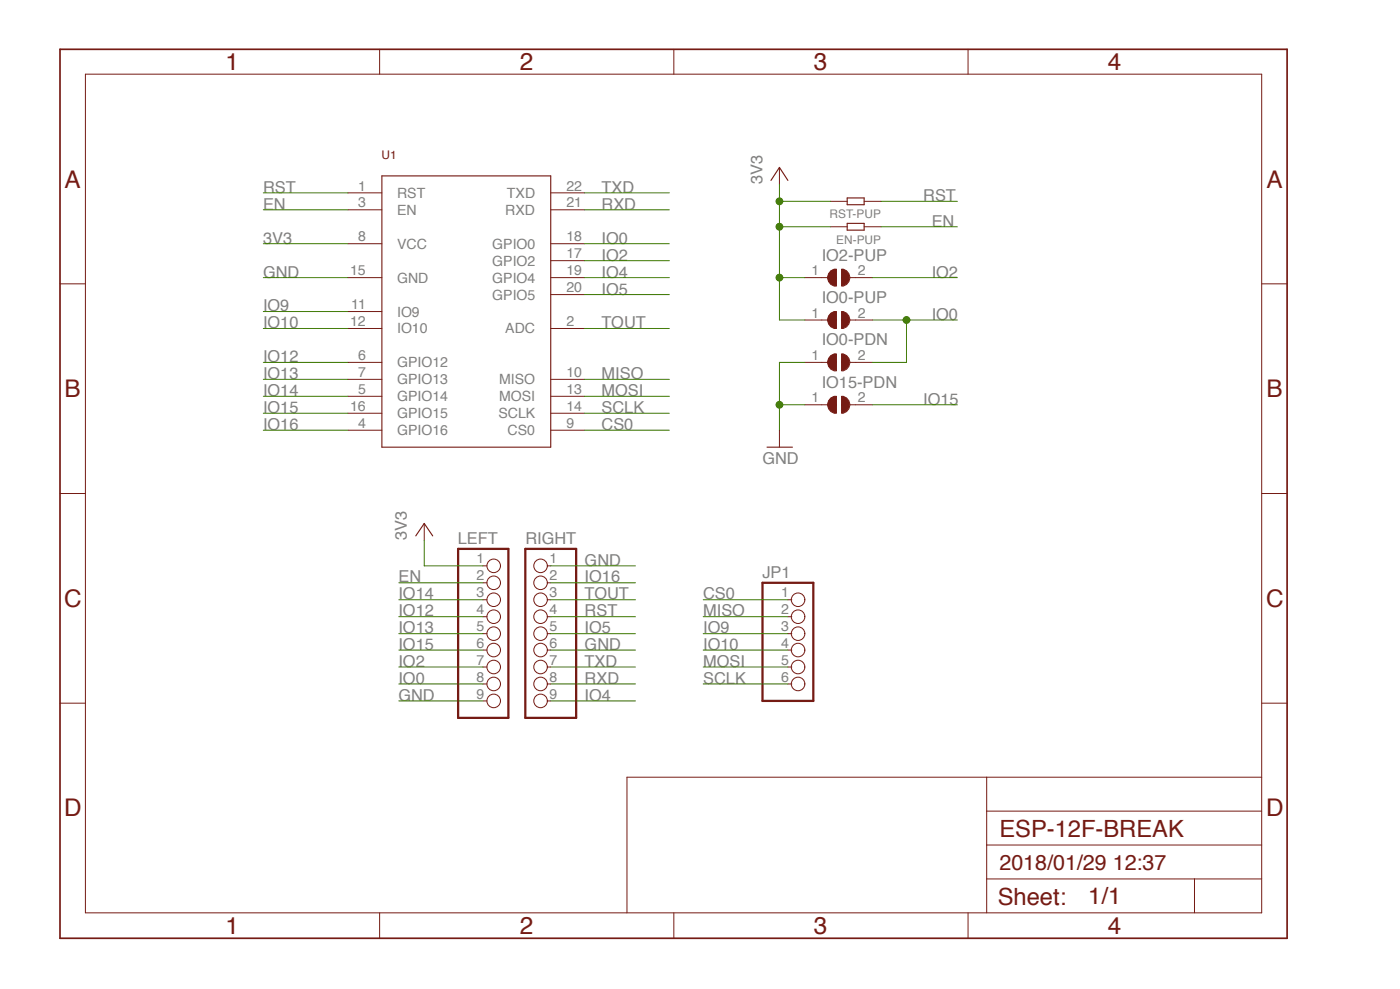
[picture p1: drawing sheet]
<?xml version="1.0" encoding="utf-8"?>
<!DOCTYPE eagle SYSTEM "eagle.dtd">
<eagle version="6.6.0">
<drawing>
<settings>
<setting alwaysvectorfont="no"/>
<setting verticaltext="up"/>
</settings>
<grid distance="0.1" unitdist="inch" unit="inch" style="lines" multiple="1" display="no" altdistance="0.01" altunitdist="inch" altunit="inch"/>
<schematic xreflabel="%F%N/%S.%C%R" xrefpart="/%S.%C%R">
<libraries>
<library name="pinhead">
<symbols>
<symbol name="PINHD9">
<wire x1="-6.35" y1="-12.7" x2="1.27" y2="-12.7" width="0.4064" layer="94"/>
<wire x1="1.27" y1="-12.7" x2="1.27" y2="12.7" width="0.4064" layer="94"/>
<wire x1="1.27" y1="12.7" x2="-6.35" y2="12.7" width="0.4064" layer="94"/>
<wire x1="-6.35" y1="12.7" x2="-6.35" y2="-12.7" width="0.4064" layer="94"/>
<text x="-6.35" y="13.335" size="1.778" layer="95">&gt;NAME</text>
<text x="-6.35" y="-15.24" size="1.778" layer="96">&gt;VALUE</text>
<pin name="1" x="-2.54" y="10.16" visible="pad" length="short" direction="pas" function="dot"/>
<pin name="2" x="-2.54" y="7.62" visible="pad" length="short" direction="pas" function="dot"/>
<pin name="3" x="-2.54" y="5.08" visible="pad" length="short" direction="pas" function="dot"/>
<pin name="4" x="-2.54" y="2.54" visible="pad" length="short" direction="pas" function="dot"/>
<pin name="5" x="-2.54" y="0" visible="pad" length="short" direction="pas" function="dot"/>
<pin name="6" x="-2.54" y="-2.54" visible="pad" length="short" direction="pas" function="dot"/>
<pin name="7" x="-2.54" y="-5.08" visible="pad" length="short" direction="pas" function="dot"/>
<pin name="8" x="-2.54" y="-7.62" visible="pad" length="short" direction="pas" function="dot"/>
<pin name="9" x="-2.54" y="-10.16" visible="pad" length="short" direction="pas" function="dot"/>
</symbol>
<symbol name="PINHD6">
<wire x1="-6.35" y1="-7.62" x2="1.27" y2="-7.62" width="0.4064" layer="94"/>
<wire x1="1.27" y1="-7.62" x2="1.27" y2="10.16" width="0.4064" layer="94"/>
<wire x1="1.27" y1="10.16" x2="-6.35" y2="10.16" width="0.4064" layer="94"/>
<wire x1="-6.35" y1="10.16" x2="-6.35" y2="-7.62" width="0.4064" layer="94"/>
<text x="-6.35" y="10.795" size="1.778" layer="95">&gt;NAME</text>
<text x="-6.35" y="-10.16" size="1.778" layer="96">&gt;VALUE</text>
<pin name="1" x="-2.54" y="7.62" visible="pad" length="short" direction="pas" function="dot"/>
<pin name="2" x="-2.54" y="5.08" visible="pad" length="short" direction="pas" function="dot"/>
<pin name="3" x="-2.54" y="2.54" visible="pad" length="short" direction="pas" function="dot"/>
<pin name="4" x="-2.54" y="0" visible="pad" length="short" direction="pas" function="dot"/>
<pin name="5" x="-2.54" y="-2.54" visible="pad" length="short" direction="pas" function="dot"/>
<pin name="6" x="-2.54" y="-5.08" visible="pad" length="short" direction="pas" function="dot"/>
</symbol>
</symbols>
<devicesets>
<deviceset name="PINHD-1X9" prefix="JP" uservalue="yes">
<gates>
<gate name="A" symbol="PINHD9" x="0" y="0"/>
</gates>
<devices>
<device name="" package="1X09">
<connects>
<connect gate="A" pin="1" pad="1"/>
<connect gate="A" pin="2" pad="2"/>
<connect gate="A" pin="3" pad="3"/>
<connect gate="A" pin="4" pad="4"/>
<connect gate="A" pin="5" pad="5"/>
<connect gate="A" pin="6" pad="6"/>
<connect gate="A" pin="7" pad="7"/>
<connect gate="A" pin="8" pad="8"/>
<connect gate="A" pin="9" pad="9"/>
</connects>
<technologies>
<technology name=""/>
</technologies>
</device>
<device name="/90" package="1X09/90">
<connects>
<connect gate="A" pin="1" pad="1"/>
<connect gate="A" pin="2" pad="2"/>
<connect gate="A" pin="3" pad="3"/>
<connect gate="A" pin="4" pad="4"/>
<connect gate="A" pin="5" pad="5"/>
<connect gate="A" pin="6" pad="6"/>
<connect gate="A" pin="7" pad="7"/>
<connect gate="A" pin="8" pad="8"/>
<connect gate="A" pin="9" pad="9"/>
</connects>
<technologies>
<technology name=""/>
</technologies>
</device>
</devices>
</deviceset>
<deviceset name="PINHD-1X6" prefix="JP" uservalue="yes">
<gates>
<gate name="A" symbol="PINHD6" x="0" y="-2.54"/>
</gates>
<devices>
<device name="" package="1X06">
<connects>
<connect gate="A" pin="1" pad="1"/>
<connect gate="A" pin="2" pad="2"/>
<connect gate="A" pin="3" pad="3"/>
<connect gate="A" pin="4" pad="4"/>
<connect gate="A" pin="5" pad="5"/>
<connect gate="A" pin="6" pad="6"/>
</connects>
<technologies>
<technology name=""/>
</technologies>
</device>
<device name="/90" package="1X06/90">
<connects>
<connect gate="A" pin="1" pad="1"/>
<connect gate="A" pin="2" pad="2"/>
<connect gate="A" pin="3" pad="3"/>
<connect gate="A" pin="4" pad="4"/>
<connect gate="A" pin="5" pad="5"/>
<connect gate="A" pin="6" pad="6"/>
</connects>
<technologies>
<technology name=""/>
</technologies>
</device>
</devices>
</deviceset>
</devicesets>
</library>
<library name="supply1">
<symbols>
<symbol name="GND">
<wire x1="-1.905" y1="0" x2="1.905" y2="0" width="0.254" layer="94"/>
<text x="-2.54" y="-2.54" size="1.778" layer="96">&gt;VALUE</text>
<pin name="GND" x="0" y="2.54" visible="off" length="short" direction="sup" rot="R270"/>
</symbol>
<symbol name="VCC">
<wire x1="1.27" y1="-1.905" x2="0" y2="0" width="0.254" layer="94"/>
<wire x1="0" y1="0" x2="-1.27" y2="-1.905" width="0.254" layer="94"/>
<text x="-2.54" y="-2.54" size="1.778" layer="96" rot="R90">&gt;VALUE</text>
<pin name="VCC" x="0" y="-2.54" visible="off" length="short" direction="sup" rot="R90"/>
</symbol>
</symbols>
<devicesets>
<deviceset name="GND" prefix="GND">
<gates>
<gate name="1" symbol="GND" x="0" y="0"/>
</gates>
<devices>
<device name="">
<technologies>
<technology name=""/>
</technologies>
</device>
</devices>
</deviceset>
<deviceset name="VCC" prefix="P+">
<gates>
<gate name="VCC" symbol="VCC" x="0" y="0"/>
</gates>
<devices>
<device name="">
<technologies>
<technology name=""/>
</technologies>
</device>
</devices>
</deviceset>
</devicesets>
</library>
<library name="Seeed-Resistor">
<symbols>
<symbol name="RES">
<wire x1="-1.27" y1="0.508" x2="1.27" y2="0.508" width="0.254" layer="94"/>
<wire x1="1.27" y1="0.508" x2="1.27" y2="-0.508" width="0.254" layer="94"/>
<wire x1="1.27" y1="-0.508" x2="-1.27" y2="-0.508" width="0.254" layer="94"/>
<wire x1="-1.27" y1="-0.508" x2="-1.27" y2="0.508" width="0.254" layer="94"/>
<text x="-3.81" y="1.27" size="1.27" layer="95" ratio="10">&gt;NAME</text>
<text x="-3.81" y="-2.54" size="1.27" layer="96" ratio="10">&gt;VALUE</text>
<pin name="1" x="-3.81" y="0" visible="off" length="short" direction="pas" swaplevel="1"/>
<pin name="2" x="3.81" y="0" visible="off" length="short" direction="pas" swaplevel="1" rot="R180"/>
</symbol>
</symbols>
<devicesets>
<deviceset name="SMD-RES-10K-1%-1/8W(0805)">
<gates>
<gate name="G$1" symbol="RES" x="0" y="0"/>
</gates>
<devices>
<device name="" package="R0805">
<connects>
<connect gate="G$1" pin="1" pad="1"/>
<connect gate="G$1" pin="2" pad="2"/>
</connects>
<technologies>
<technology name="">
<attribute name="MPN" value="RC0805FR-0710KL" constant="no"/>
<attribute name="VALUE" value="10K"/>
</technology>
</technologies>
</device>
</devices>
</deviceset>
</devicesets>
</library>
<library name="jumper">
<symbols>
<symbol name="SJ">
<wire x1="0.381" y1="0.635" x2="0.381" y2="-0.635" width="1.27" layer="94" curve="-180" cap="flat"/>
<wire x1="-0.381" y1="-0.635" x2="-0.381" y2="0.635" width="1.27" layer="94" curve="-180" cap="flat"/>
<wire x1="2.54" y1="0" x2="1.651" y2="0" width="0.1524" layer="94"/>
<wire x1="-2.54" y1="0" x2="-1.651" y2="0" width="0.1524" layer="94"/>
<text x="-2.54" y="2.54" size="1.778" layer="95">&gt;NAME</text>
<text x="-2.54" y="-3.81" size="1.778" layer="96">&gt;VALUE</text>
<pin name="2" x="5.08" y="0" visible="pad" length="short" direction="pas" swaplevel="1" rot="R180"/>
<pin name="1" x="-5.08" y="0" visible="pad" length="short" direction="pas" swaplevel="1"/>
</symbol>
</symbols>
<devicesets>
<deviceset name="SJ" prefix="SJ" uservalue="yes">
<gates>
<gate name="1" symbol="SJ" x="0" y="0"/>
</gates>
<devices>
<device name="" package="SJ">
<connects>
<connect gate="1" pin="1" pad="1"/>
<connect gate="1" pin="2" pad="2"/>
</connects>
<technologies>
<technology name=""/>
</technologies>
</device>
<device name="W" package="SJW">
<connects>
<connect gate="1" pin="1" pad="1"/>
<connect gate="1" pin="2" pad="2"/>
</connects>
<technologies>
<technology name=""/>
</technologies>
</device>
</devices>
</deviceset>
</devicesets>
</library>
<library name="Seeed-OPL-2017-01-Sensor-camilo">
<symbols>
<symbol name="ESP-12F">
<pin name="RST" x="-17.78" y="17.78" length="middle"/>
<pin name="ADC" x="17.78" y="-2.54" length="middle" rot="R180"/>
<pin name="EN" x="-17.78" y="15.24" length="middle"/>
<pin name="GPIO16" x="-17.78" y="-17.78" length="middle"/>
<pin name="GPIO14" x="-17.78" y="-12.7" length="middle"/>
<pin name="GPIO12" x="-17.78" y="-7.62" length="middle"/>
<pin name="GPIO13" x="-17.78" y="-10.16" length="middle"/>
<pin name="VCC" x="-17.78" y="10.16" length="middle"/>
<pin name="CS0" x="17.78" y="-17.78" length="middle" rot="R180"/>
<pin name="MISO" x="17.78" y="-10.16" length="middle" rot="R180"/>
<pin name="IO9" x="-17.78" y="0" length="middle"/>
<pin name="IO10" x="-17.78" y="-2.54" length="middle"/>
<pin name="MOSI" x="17.78" y="-12.7" length="middle" rot="R180"/>
<pin name="SCLK" x="17.78" y="-15.24" length="middle" rot="R180"/>
<pin name="GND" x="-17.78" y="5.08" length="middle"/>
<pin name="GPIO15" x="-17.78" y="-15.24" length="middle"/>
<pin name="GPIO2" x="17.78" y="7.62" length="middle" rot="R180"/>
<pin name="GPIO0" x="17.78" y="10.16" length="middle" rot="R180"/>
<pin name="GPIO4" x="17.78" y="5.08" length="middle" rot="R180"/>
<pin name="GPIO5" x="17.78" y="2.54" length="middle" rot="R180"/>
<pin name="RXD" x="17.78" y="15.24" length="middle" rot="R180"/>
<pin name="TXD" x="17.78" y="17.78" length="middle" rot="R180"/>
<wire x1="-12.7" y1="20.32" x2="-12.7" y2="-20.32" width="0.254" layer="94"/>
<wire x1="-12.7" y1="-20.32" x2="12.7" y2="-20.32" width="0.254" layer="94"/>
<wire x1="12.7" y1="-20.32" x2="12.7" y2="20.32" width="0.254" layer="94"/>
<wire x1="12.7" y1="20.32" x2="-12.7" y2="20.32" width="0.254" layer="94"/>
<text x="-12.7" y="22.86" size="1.27" layer="94" ratio="11">&gt;NAME</text>
<text x="-12.7" y="-22.86" size="1.27" layer="94" ratio="11">&gt;VALUE</text>
</symbol>
</symbols>
<devicesets>
<deviceset name="ESP-12F" prefix="U" uservalue="yes">
<gates>
<gate name="G$1" symbol="ESP-12F" x="0" y="0"/>
</gates>
<devices>
<device name="" package="ESP-12F">
<connects>
<connect gate="G$1" pin="ADC" pad="2"/>
<connect gate="G$1" pin="CS0" pad="9"/>
<connect gate="G$1" pin="EN" pad="3"/>
<connect gate="G$1" pin="GND" pad="15"/>
<connect gate="G$1" pin="GPIO0" pad="18"/>
<connect gate="G$1" pin="GPIO12" pad="6"/>
<connect gate="G$1" pin="GPIO13" pad="7"/>
<connect gate="G$1" pin="GPIO14" pad="5"/>
<connect gate="G$1" pin="GPIO15" pad="16"/>
<connect gate="G$1" pin="GPIO16" pad="4"/>
<connect gate="G$1" pin="GPIO2" pad="17"/>
<connect gate="G$1" pin="GPIO4" pad="19"/>
<connect gate="G$1" pin="GPIO5" pad="20"/>
<connect gate="G$1" pin="IO10" pad="12"/>
<connect gate="G$1" pin="IO9" pad="11"/>
<connect gate="G$1" pin="MISO" pad="10"/>
<connect gate="G$1" pin="MOSI" pad="13"/>
<connect gate="G$1" pin="RST" pad="1"/>
<connect gate="G$1" pin="RXD" pad="21"/>
<connect gate="G$1" pin="SCLK" pad="14"/>
<connect gate="G$1" pin="TXD" pad="22"/>
<connect gate="G$1" pin="VCC" pad="8"/>
</connects>
<technologies>
<technology name=""/>
</technologies>
</device>
</devices>
</deviceset>
</devicesets>
</library>
<library name="frames">
<symbols>
<symbol name="A5L-LOC">
<wire x1="85.09" y1="3.81" x2="85.09" y2="24.13" width="0.1016" layer="94"/>
<wire x1="85.09" y1="24.13" x2="139.065" y2="24.13" width="0.1016" layer="94"/>
<wire x1="139.065" y1="24.13" x2="180.34" y2="24.13" width="0.1016" layer="94"/>
<wire x1="170.18" y1="3.81" x2="170.18" y2="8.89" width="0.1016" layer="94"/>
<wire x1="170.18" y1="8.89" x2="180.34" y2="8.89" width="0.1016" layer="94"/>
<wire x1="170.18" y1="8.89" x2="139.065" y2="8.89" width="0.1016" layer="94"/>
<wire x1="139.065" y1="8.89" x2="139.065" y2="3.81" width="0.1016" layer="94"/>
<wire x1="139.065" y1="8.89" x2="139.065" y2="13.97" width="0.1016" layer="94"/>
<wire x1="139.065" y1="13.97" x2="180.34" y2="13.97" width="0.1016" layer="94"/>
<wire x1="139.065" y1="13.97" x2="139.065" y2="19.05" width="0.1016" layer="94"/>
<wire x1="139.065" y1="19.05" x2="180.34" y2="19.05" width="0.1016" layer="94"/>
<wire x1="139.065" y1="19.05" x2="139.065" y2="24.13" width="0.1016" layer="94"/>
<text x="140.97" y="15.24" size="2.54" layer="94">&gt;DRAWING_NAME</text>
<text x="140.97" y="10.16" size="2.286" layer="94">&gt;LAST_DATE_TIME</text>
<text x="154.305" y="5.08" size="2.54" layer="94">&gt;SHEET</text>
<text x="140.716" y="4.953" size="2.54" layer="94">Sheet:</text>
<frame x1="0" y1="0" x2="184.15" y2="133.35" columns="4" rows="4" layer="94"/>
</symbol>
</symbols>
<devicesets>
<deviceset name="DINA5_L" prefix="FRAME" uservalue="yes">
<gates>
<gate name="G$1" symbol="A5L-LOC" x="0" y="0"/>
</gates>
<devices>
<device name="">
<technologies>
<technology name=""/>
</technologies>
</device>
</devices>
</deviceset>
</devicesets>
</library>
</libraries>
<attributes>
</attributes>
<variantdefs>
</variantdefs>
<classes>
<class number="0" name="default" width="0" drill="0">
</class>
</classes>
<parts>
<part name="LEFT" library="pinhead" deviceset="PINHD-1X9" device=""/>
<part name="RIGHT" library="pinhead" deviceset="PINHD-1X9" device=""/>
<part name="RST-PUP" library="Seeed-Resistor" deviceset="SMD-RES-10K-1%-1/8W(0805)" device="" value="10K"/>
<part name="EN-PUP" library="Seeed-Resistor" deviceset="SMD-RES-10K-1%-1/8W(0805)" device="" value="10K"/>
<part name="P+2" library="supply1" deviceset="VCC" device="" value="3V3"/>
<part name="P+3" library="supply1" deviceset="VCC" device="" value="3V3"/>
<part name="IO2-PUP" library="jumper" deviceset="SJ" device=""/>
<part name="IO0-PUP" library="jumper" deviceset="SJ" device=""/>
<part name="IO0-PDN" library="jumper" deviceset="SJ" device=""/>
<part name="IO15-PDN" library="jumper" deviceset="SJ" device=""/>
<part name="GND2" library="supply1" deviceset="GND" device=""/>
<part name="U1" library="Seeed-OPL-2017-01-Sensor-camilo" deviceset="ESP-12F" device=""/>
<part name="JP1" library="pinhead" deviceset="PINHD-1X6" device=""/>
<part name="FRAME1" library="frames" deviceset="DINA5_L" device=""/>
</parts>
<sheets>
<sheet>
<plain>
</plain>
<instances>
<instance part="LEFT" gate="A" x="66.04" y="45.72"/>
<instance part="RIGHT" gate="A" x="71.12" y="45.72" rot="MR0"/>
<instance part="RST-PUP" gate="G$1" x="119.38" y="110.49" smashed="yes" rot="R180">
<attribute name="NAME" x="123.19" y="109.22" size="1.27" layer="95" ratio="10" rot="R180"/>
</instance>
<instance part="EN-PUP" gate="G$1" x="119.38" y="106.68" smashed="yes" rot="R180">
<attribute name="NAME" x="123.19" y="105.41" size="1.27" layer="95" ratio="10" rot="R180"/>
</instance>
<instance part="P+2" gate="VCC" x="54.61" y="62.23"/>
<instance part="P+3" gate="VCC" x="107.95" y="115.57"/>
<instance part="IO2-PUP" gate="1" x="116.84" y="99.06"/>
<instance part="IO0-PUP" gate="1" x="116.84" y="92.71"/>
<instance part="IO0-PDN" gate="1" x="116.84" y="86.36"/>
<instance part="IO15-PDN" gate="1" x="116.84" y="80.01"/>
<instance part="GND2" gate="1" x="107.95" y="73.66"/>
<instance part="U1" gate="G$1" x="60.96" y="93.98"/>
<instance part="JP1" gate="A" x="111.76" y="43.18"/>
<instance part="FRAME1" gate="G$1" x="0" y="0"/>
</instances>
<busses>
</busses>
<nets>
<net name="3V3" class="0">
<segment>
<pinref part="LEFT" gate="A" pin="1"/>
<wire x1="63.5" y1="55.88" x2="54.61" y2="55.88" width="0.1524" layer="91"/>
<wire x1="54.61" y1="55.88" x2="54.61" y2="59.69" width="0.1524" layer="91"/>
<pinref part="P+2" gate="VCC" pin="VCC"/>
</segment>
<segment>
<pinref part="EN-PUP" gate="G$1" pin="2"/>
<pinref part="P+3" gate="VCC" pin="VCC"/>
<wire x1="115.57" y1="106.68" x2="107.95" y2="106.68" width="0.1524" layer="91"/>
<wire x1="107.95" y1="106.68" x2="107.95" y2="110.49" width="0.1524" layer="91"/>
<pinref part="RST-PUP" gate="G$1" pin="2"/>
<wire x1="107.95" y1="110.49" x2="107.95" y2="113.03" width="0.1524" layer="91"/>
<wire x1="115.57" y1="110.49" x2="107.95" y2="110.49" width="0.1524" layer="91"/>
<junction x="107.95" y="110.49"/>
<pinref part="IO2-PUP" gate="1" pin="1"/>
<wire x1="111.76" y1="99.06" x2="107.95" y2="99.06" width="0.1524" layer="91"/>
<wire x1="107.95" y1="99.06" x2="107.95" y2="106.68" width="0.1524" layer="91"/>
<pinref part="IO0-PUP" gate="1" pin="1"/>
<wire x1="111.76" y1="92.71" x2="107.95" y2="92.71" width="0.1524" layer="91"/>
<wire x1="107.95" y1="92.71" x2="107.95" y2="99.06" width="0.1524" layer="91"/>
<junction x="107.95" y="106.68"/>
<junction x="107.95" y="99.06"/>
</segment>
<segment>
<pinref part="U1" gate="G$1" pin="VCC"/>
<wire x1="43.18" y1="104.14" x2="30.48" y2="104.14" width="0.1524" layer="91"/>
<label x="30.48" y="104.14" size="1.778" layer="95"/>
</segment>
</net>
<net name="EN" class="0">
<segment>
<pinref part="LEFT" gate="A" pin="2"/>
<wire x1="63.5" y1="53.34" x2="50.8" y2="53.34" width="0.1524" layer="91"/>
<label x="50.8" y="53.34" size="1.778" layer="95"/>
</segment>
<segment>
<pinref part="EN-PUP" gate="G$1" pin="1"/>
<wire x1="123.19" y1="106.68" x2="134.62" y2="106.68" width="0.1524" layer="91"/>
<label x="130.81" y="106.68" size="1.778" layer="95"/>
</segment>
<segment>
<pinref part="U1" gate="G$1" pin="EN"/>
<wire x1="43.18" y1="109.22" x2="30.48" y2="109.22" width="0.1524" layer="91"/>
<label x="30.48" y="109.22" size="1.778" layer="95"/>
</segment>
</net>
<net name="IO14" class="0">
<segment>
<pinref part="LEFT" gate="A" pin="3"/>
<wire x1="63.5" y1="50.8" x2="50.8" y2="50.8" width="0.1524" layer="91"/>
<label x="50.8" y="50.8" size="1.778" layer="95"/>
</segment>
<segment>
<pinref part="U1" gate="G$1" pin="GPIO14"/>
<wire x1="43.18" y1="81.28" x2="30.48" y2="81.28" width="0.1524" layer="91"/>
<label x="30.48" y="81.28" size="1.778" layer="95"/>
</segment>
</net>
<net name="IO12" class="0">
<segment>
<pinref part="LEFT" gate="A" pin="4"/>
<wire x1="63.5" y1="48.26" x2="50.8" y2="48.26" width="0.1524" layer="91"/>
<label x="50.8" y="48.26" size="1.778" layer="95"/>
</segment>
<segment>
<pinref part="U1" gate="G$1" pin="GPIO12"/>
<wire x1="43.18" y1="86.36" x2="30.48" y2="86.36" width="0.1524" layer="91"/>
<label x="30.48" y="86.36" size="1.778" layer="95"/>
</segment>
</net>
<net name="IO13" class="0">
<segment>
<pinref part="LEFT" gate="A" pin="5"/>
<wire x1="63.5" y1="45.72" x2="50.8" y2="45.72" width="0.1524" layer="91"/>
<label x="50.8" y="45.72" size="1.778" layer="95"/>
</segment>
<segment>
<pinref part="U1" gate="G$1" pin="GPIO13"/>
<wire x1="43.18" y1="83.82" x2="30.48" y2="83.82" width="0.1524" layer="91"/>
<label x="30.48" y="83.82" size="1.778" layer="95"/>
</segment>
</net>
<net name="IO15" class="0">
<segment>
<pinref part="LEFT" gate="A" pin="6"/>
<wire x1="63.5" y1="43.18" x2="50.8" y2="43.18" width="0.1524" layer="91"/>
<label x="50.8" y="43.18" size="1.778" layer="95"/>
</segment>
<segment>
<pinref part="IO15-PDN" gate="1" pin="2"/>
<wire x1="121.92" y1="80.01" x2="134.62" y2="80.01" width="0.1524" layer="91"/>
<label x="129.54" y="80.01" size="1.778" layer="95"/>
</segment>
<segment>
<pinref part="U1" gate="G$1" pin="GPIO15"/>
<wire x1="43.18" y1="78.74" x2="30.48" y2="78.74" width="0.1524" layer="91"/>
<label x="30.48" y="78.74" size="1.778" layer="95"/>
</segment>
</net>
<net name="IO2" class="0">
<segment>
<pinref part="LEFT" gate="A" pin="7"/>
<wire x1="63.5" y1="40.64" x2="50.8" y2="40.64" width="0.1524" layer="91"/>
<label x="50.8" y="40.64" size="1.778" layer="95"/>
</segment>
<segment>
<pinref part="IO2-PUP" gate="1" pin="2"/>
<wire x1="121.92" y1="99.06" x2="134.62" y2="99.06" width="0.1524" layer="91"/>
<label x="130.81" y="99.06" size="1.778" layer="95"/>
</segment>
<segment>
<pinref part="U1" gate="G$1" pin="GPIO2"/>
<wire x1="78.74" y1="101.6" x2="91.44" y2="101.6" width="0.1524" layer="91"/>
<label x="81.28" y="101.6" size="1.778" layer="95"/>
</segment>
</net>
<net name="IO0" class="0">
<segment>
<pinref part="LEFT" gate="A" pin="8"/>
<wire x1="63.5" y1="38.1" x2="50.8" y2="38.1" width="0.1524" layer="91"/>
<label x="50.8" y="38.1" size="1.778" layer="95"/>
</segment>
<segment>
<pinref part="IO0-PUP" gate="1" pin="2"/>
<wire x1="121.92" y1="92.71" x2="127" y2="92.71" width="0.1524" layer="91"/>
<pinref part="IO0-PDN" gate="1" pin="2"/>
<wire x1="127" y1="92.71" x2="134.62" y2="92.71" width="0.1524" layer="91"/>
<wire x1="121.92" y1="86.36" x2="127" y2="86.36" width="0.1524" layer="91"/>
<wire x1="127" y1="86.36" x2="127" y2="92.71" width="0.1524" layer="91"/>
<junction x="127" y="92.71"/>
<label x="130.81" y="92.71" size="1.778" layer="95"/>
</segment>
<segment>
<pinref part="U1" gate="G$1" pin="GPIO0"/>
<wire x1="78.74" y1="104.14" x2="91.44" y2="104.14" width="0.1524" layer="91"/>
<label x="81.28" y="104.14" size="1.778" layer="95"/>
</segment>
</net>
<net name="GND" class="0">
<segment>
<pinref part="LEFT" gate="A" pin="9"/>
<wire x1="63.5" y1="35.56" x2="50.8" y2="35.56" width="0.1524" layer="91"/>
<label x="50.8" y="35.56" size="1.778" layer="95"/>
</segment>
<segment>
<pinref part="RIGHT" gate="A" pin="1"/>
<wire x1="73.66" y1="55.88" x2="86.36" y2="55.88" width="0.1524" layer="91"/>
<label x="78.74" y="55.88" size="1.778" layer="95"/>
</segment>
<segment>
<pinref part="RIGHT" gate="A" pin="6"/>
<wire x1="73.66" y1="43.18" x2="86.36" y2="43.18" width="0.1524" layer="91"/>
<label x="78.74" y="43.18" size="1.778" layer="95"/>
</segment>
<segment>
<pinref part="IO15-PDN" gate="1" pin="1"/>
<pinref part="GND2" gate="1" pin="GND"/>
<wire x1="111.76" y1="80.01" x2="107.95" y2="80.01" width="0.1524" layer="91"/>
<wire x1="107.95" y1="80.01" x2="107.95" y2="76.2" width="0.1524" layer="91"/>
<pinref part="IO0-PDN" gate="1" pin="1"/>
<wire x1="111.76" y1="86.36" x2="107.95" y2="86.36" width="0.1524" layer="91"/>
<wire x1="107.95" y1="86.36" x2="107.95" y2="80.01" width="0.1524" layer="91"/>
<junction x="107.95" y="80.01"/>
</segment>
<segment>
<pinref part="U1" gate="G$1" pin="GND"/>
<wire x1="43.18" y1="99.06" x2="30.48" y2="99.06" width="0.1524" layer="91"/>
<label x="30.48" y="99.06" size="1.778" layer="95"/>
</segment>
</net>
<net name="IO16" class="0">
<segment>
<pinref part="RIGHT" gate="A" pin="2"/>
<wire x1="73.66" y1="53.34" x2="86.36" y2="53.34" width="0.1524" layer="91"/>
<label x="78.74" y="53.34" size="1.778" layer="95"/>
</segment>
<segment>
<pinref part="U1" gate="G$1" pin="GPIO16"/>
<wire x1="43.18" y1="76.2" x2="30.48" y2="76.2" width="0.1524" layer="91"/>
<label x="30.48" y="76.2" size="1.778" layer="95"/>
</segment>
</net>
<net name="TOUT" class="0">
<segment>
<pinref part="RIGHT" gate="A" pin="3"/>
<wire x1="73.66" y1="50.8" x2="86.36" y2="50.8" width="0.1524" layer="91"/>
<label x="78.74" y="50.8" size="1.778" layer="95"/>
</segment>
<segment>
<pinref part="U1" gate="G$1" pin="ADC"/>
<wire x1="78.74" y1="91.44" x2="91.44" y2="91.44" width="0.1524" layer="91"/>
<label x="81.28" y="91.44" size="1.778" layer="95"/>
</segment>
</net>
<net name="RST" class="0">
<segment>
<pinref part="RIGHT" gate="A" pin="4"/>
<wire x1="73.66" y1="48.26" x2="86.36" y2="48.26" width="0.1524" layer="91"/>
<label x="78.74" y="48.26" size="1.778" layer="95"/>
</segment>
<segment>
<pinref part="RST-PUP" gate="G$1" pin="1"/>
<wire x1="123.19" y1="110.49" x2="134.62" y2="110.49" width="0.1524" layer="91"/>
<label x="129.54" y="110.49" size="1.778" layer="95"/>
</segment>
<segment>
<pinref part="U1" gate="G$1" pin="RST"/>
<wire x1="43.18" y1="111.76" x2="30.48" y2="111.76" width="0.1524" layer="91"/>
<label x="30.48" y="111.76" size="1.778" layer="95"/>
</segment>
</net>
<net name="IO5" class="0">
<segment>
<pinref part="RIGHT" gate="A" pin="5"/>
<wire x1="73.66" y1="45.72" x2="86.36" y2="45.72" width="0.1524" layer="91"/>
<label x="78.74" y="45.72" size="1.778" layer="95"/>
</segment>
<segment>
<pinref part="U1" gate="G$1" pin="GPIO5"/>
<wire x1="78.74" y1="96.52" x2="91.44" y2="96.52" width="0.1524" layer="91"/>
<label x="81.28" y="96.52" size="1.778" layer="95"/>
</segment>
</net>
<net name="TXD" class="0">
<segment>
<pinref part="RIGHT" gate="A" pin="7"/>
<wire x1="73.66" y1="40.64" x2="86.36" y2="40.64" width="0.1524" layer="91"/>
<label x="78.74" y="40.64" size="1.778" layer="95"/>
</segment>
<segment>
<pinref part="U1" gate="G$1" pin="TXD"/>
<wire x1="78.74" y1="111.76" x2="91.44" y2="111.76" width="0.1524" layer="91"/>
<label x="81.28" y="111.76" size="1.778" layer="95"/>
</segment>
</net>
<net name="RXD" class="0">
<segment>
<pinref part="RIGHT" gate="A" pin="8"/>
<wire x1="73.66" y1="38.1" x2="86.36" y2="38.1" width="0.1524" layer="91"/>
<label x="78.74" y="38.1" size="1.778" layer="95"/>
</segment>
<segment>
<pinref part="U1" gate="G$1" pin="RXD"/>
<wire x1="78.74" y1="109.22" x2="91.44" y2="109.22" width="0.1524" layer="91"/>
<label x="81.28" y="109.22" size="1.778" layer="95"/>
</segment>
</net>
<net name="IO4" class="0">
<segment>
<pinref part="RIGHT" gate="A" pin="9"/>
<wire x1="73.66" y1="35.56" x2="86.36" y2="35.56" width="0.1524" layer="91"/>
<label x="78.74" y="35.56" size="1.778" layer="95"/>
</segment>
<segment>
<pinref part="U1" gate="G$1" pin="GPIO4"/>
<wire x1="78.74" y1="99.06" x2="91.44" y2="99.06" width="0.1524" layer="91"/>
<label x="81.28" y="99.06" size="1.778" layer="95"/>
</segment>
</net>
<net name="IO9" class="0">
<segment>
<pinref part="U1" gate="G$1" pin="IO9"/>
<wire x1="43.18" y1="93.98" x2="30.48" y2="93.98" width="0.1524" layer="91"/>
<label x="30.48" y="93.98" size="1.778" layer="95"/>
</segment>
<segment>
<pinref part="JP1" gate="A" pin="3"/>
<wire x1="109.22" y1="45.72" x2="96.52" y2="45.72" width="0.1524" layer="91"/>
<label x="96.52" y="45.72" size="1.778" layer="95"/>
</segment>
</net>
<net name="IO10" class="0">
<segment>
<pinref part="U1" gate="G$1" pin="IO10"/>
<wire x1="43.18" y1="91.44" x2="30.48" y2="91.44" width="0.1524" layer="91"/>
<label x="30.48" y="91.44" size="1.778" layer="95"/>
</segment>
<segment>
<pinref part="JP1" gate="A" pin="4"/>
<wire x1="109.22" y1="43.18" x2="96.52" y2="43.18" width="0.1524" layer="91"/>
<label x="96.52" y="43.18" size="1.778" layer="95"/>
</segment>
</net>
<net name="MISO" class="0">
<segment>
<pinref part="U1" gate="G$1" pin="MISO"/>
<wire x1="78.74" y1="83.82" x2="91.44" y2="83.82" width="0.1524" layer="91"/>
<label x="81.28" y="83.82" size="1.778" layer="95"/>
</segment>
<segment>
<pinref part="JP1" gate="A" pin="2"/>
<wire x1="109.22" y1="48.26" x2="96.52" y2="48.26" width="0.1524" layer="91"/>
<label x="96.52" y="48.26" size="1.778" layer="95"/>
</segment>
</net>
<net name="MOSI" class="0">
<segment>
<pinref part="U1" gate="G$1" pin="MOSI"/>
<wire x1="78.74" y1="81.28" x2="91.44" y2="81.28" width="0.1524" layer="91"/>
<label x="81.28" y="81.28" size="1.778" layer="95"/>
</segment>
<segment>
<pinref part="JP1" gate="A" pin="5"/>
<wire x1="109.22" y1="40.64" x2="96.52" y2="40.64" width="0.1524" layer="91"/>
<label x="96.52" y="40.64" size="1.778" layer="95"/>
</segment>
</net>
<net name="SCLK" class="0">
<segment>
<pinref part="U1" gate="G$1" pin="SCLK"/>
<wire x1="78.74" y1="78.74" x2="91.44" y2="78.74" width="0.1524" layer="91"/>
<label x="81.28" y="78.74" size="1.778" layer="95"/>
</segment>
<segment>
<pinref part="JP1" gate="A" pin="6"/>
<wire x1="109.22" y1="38.1" x2="96.52" y2="38.1" width="0.1524" layer="91"/>
<label x="96.52" y="38.1" size="1.778" layer="95"/>
</segment>
</net>
<net name="CS0" class="0">
<segment>
<pinref part="U1" gate="G$1" pin="CS0"/>
<wire x1="78.74" y1="76.2" x2="91.44" y2="76.2" width="0.1524" layer="91"/>
<label x="81.28" y="76.2" size="1.778" layer="95"/>
</segment>
<segment>
<pinref part="JP1" gate="A" pin="1"/>
<wire x1="109.22" y1="50.8" x2="96.52" y2="50.8" width="0.1524" layer="91"/>
<label x="96.52" y="50.8" size="1.778" layer="95"/>
</segment>
</net>
</nets>
</sheet>
</sheets>
</schematic>
</drawing>
</eagle>
